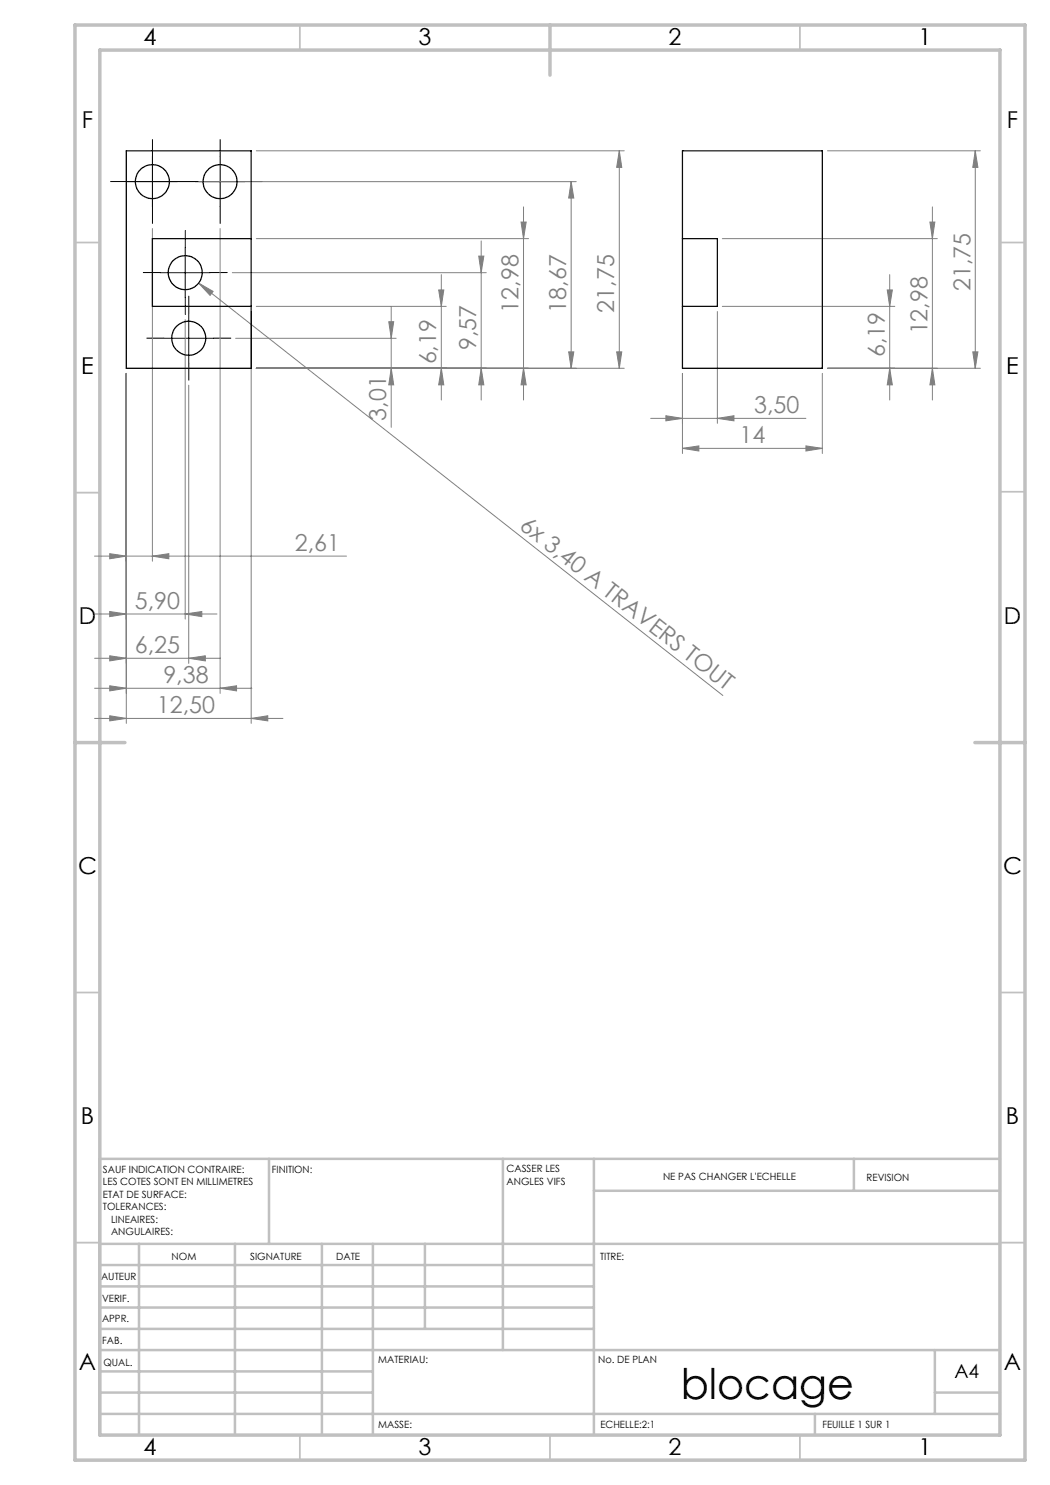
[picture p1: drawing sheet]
<svg xmlns="http://www.w3.org/2000/svg" width="210mm" height="297mm" viewBox="0 0 210 297" stroke-linecap="round" stroke-linejoin="round" font-family="sans-serif">
<g fill="none" stroke="#808080" stroke-width=".2">
<path d="M39.9 36.3h75.4M51.3 30.2h73.5M114.2 36.3l.6 3.3h-1.1zM114.2 36.3v37.4M123.9 30.2l.5 3.3h-1.1zM123.9 30.2v43.5M165.5 30.2h30.6M195.1 30.2v43.5M195.1 30.2l.5 3.3h-1zM30.5 45.7v66.6M39.7 56.6l2.9 1.7-.6 .8zM39.7 56.6l104.9 82.5"/>
<path d="M44 45.7v93M46.5 54.5h50.8M51.3 47.7h54.4M87.7 58h1.1l-.5 3.3zM88.3 54.9v25.1M95.7 51.2h1.1l-.6 3.3zM96.2 48.2v31.8M104.2 44.4h1l-.5 3.3zM104.7 41.4v38.6M144.5 47.7h43M177.4 58h1.1l-.6 3.3zM177.9 54.9v25.1"/>
<path d="M186 44.4h1l-.5 3.3zM186.5 41.4v38.6M25.3 74.7v70M37 63.9v59.9M37.7 77v55.7M47.1 67.7h32.1M50.2 62.3v82.4M51.3 73.7h73.5M51.3 61.3h38M77.8 64.3h.9l-.5 3.4zM78.2 73.7l.5 3.3h-.9zM78.2 61.3v24.2"/>
<path d="M88.3 73.7l.5 3.3h-1.1zM96.2 73.7l.6 3.3h-1.1zM104.7 73.7l.5 3.3h-1zM113.7 70.4h1.1l-.6 3.3zM123.3 70.4h1.1l-.5 3.3zM136.5 74.7v16M143.5 62.3v22.4M144.5 61.3h34.5M164.5 74.7v16M165.5 73.7h30.6M177.9 73.7l.6 3.3h-1.1zM186.5 73.7l.5 3.3h-1z"/>
<path d="M194.6 70.4h1l-.5 3.3zM130.1 83.7h31.1M133.2 83.1l3.3 .6-3.3 .5zM136.5 89.7l3.3-.5v1zM136.5 89.7h28M143.5 83.7l3.3-.6v1.1zM161.2 89.2l3.3 .5-3.3 .5zM18.9 111.2h50.4M21.9 110.7l3.4 .5-3.4 .6zM30.5 111.2l3.3-.5v1.1zM18.9 122.8h24.5M18.9 131.7h25.2"/>
<path d="M18.9 137.7h31.5M21.9 122.3l3.4 .5-3.4 .5zM21.9 131.2l3.4 .5-3.4 .5zM21.9 137.2l3.4 .5-3.4 .5zM37 122.8l3.4-.5v1zM37.7 131.7l3.4-.5v1zM44 137.7l3.3-.5v1zM18.9 143.7h37.7M21.9 143.2l3.4 .5-3.4 .5zM50.2 143.7l3.4-.5v1z"/>
</g>
<g fill="none" stroke="#000" stroke-width=".2" stroke-dasharray="30.5 1.3 1.3 1.3">
<path d="M25.5 36.3h-3.4M30.5 31.3v-3.4M35.5 36.3h3.4M39 36.3h-3.4M44 31.3v-3.4M49 36.3h3.4M30.5 41.3v3.4M32.1 54.5h-3.4M37.1 49.5v-3.4M37.1 59.5v3.4M42.1 54.5h3.4M44 41.3v3.4"/>
<path d="M32.8 67.6h-3.4M37.8 62.6v-3.4M37.8 72.6v3.4M42.8 67.6h3.4"/>
</g>
<path d="M25.5 36.3h10M30.5 31.3v10M39 36.3h10M44 31.3v10M32 54.5h10.1M37 49.5v10M32.7 67.7h10.1M37.7 62.6v10" fill="none" stroke="#000" stroke-width=".2"/>
<g fill="none" stroke="#c0c0c0" stroke-width=".35">
<path d="M60 5v5M160 5v5M15 48.5h5M200 48.5h5M15 98.5h5M200 98.4h5M15 198.5h5M200 198.5h5M15 248.5h5M200 248.5h5M60 287v5M110 287v5"/>
<path d="M160 287v5"/>
</g>
<g fill="none" stroke="#c0c0c0" stroke-width=".5">
<path d="M53.8 231.8v17M100.6 231.8v38.2M118.8 231.8v55.2M118.8 238.2h81.2M170.8 231.8v6.4M200 231.8h-180v55.2M20 248.8h180M20 257.3h98.8M20 253h98.8M27.8 248.8v38.2M47 248.8v38.2M64.4 248.8v38.2"/>
<path d="M74.6 248.8v38.2M85 248.8v17M20 265.8h98.8M20 261.5h98.8M20 278.5h54.6M20 274.3h54.6M20 270h180M187 278.5h13M187 270v12.8M20 282.8h180M163 282.8v4.2"/>
</g>
<path d="M15 5h190v287h-190zM20 10h180v277h-180zM110 5v10M15 148.5h10M195 148.5h10" fill="none" stroke="#c0c0c0" stroke-width=".7"/>
<g fill="#808080">
<path d="M39.7 56.6l2.9 1.7-.6 .8z"/>
<path d="M21.9 110.7l3.4 .5-3.4 .6zM30.5 111.2l3.3-.5v1.1zM21.9 122.3l3.4 .5-3.4 .5zM37 122.8l3.4-.5v1zM21.9 131.2l3.4 .5-3.4 .5zM37.7 131.7l3.4-.5v1zM21.9 137.2l3.4 .5-3.4 .5zM44 137.7l3.3-.5v1zM21.9 143.2l3.4 .5-3.4 .5zM50.2 143.7l3.4-.5v1zM133.2 83.1l3.3 .6-3.3 .5zM143.5 83.7l3.3-.6v1.1zM136.5 89.7l3.3-.5v1zM161.2 89.2l3.3 .5-3.3 .5z"/>
<path d="M78.2 73.7l.5 3.3h-.9zM77.8 64.3h.9l-.5 3.4zM88.3 73.7l.5 3.3h-1.1zM87.7 58h1.1l-.5 3.3zM96.2 73.7l.6 3.3h-1.1zM95.7 51.2h1.1l-.6 3.3zM104.7 73.7l.5 3.3h-1zM104.2 44.4h1l-.5 3.3zM113.7 70.4h1.1l-.6 3.3zM114.2 36.3l.6 3.3h-1.1zM123.3 70.4h1.1l-.5 3.3zM123.9 30.2l.5 3.3h-1.1zM177.9 73.7l.6 3.3h-1.1zM177.4 58h1.1l-.6 3.3zM186.5 73.7l.5 3.3h-1zM186 44.4h1l-.5 3.3zM194.6 70.4h1l-.5 3.3zM195.1 30.2l.5 3.3h-1z"/>
</g>
<g fill="none" stroke="#000" stroke-width=".25">
<path d="M25.3 30.2h24.9v43.5h-24.9zM136.5 30.2h28v43.5h-28zM50.2 47.7h-19.7v13.6h19.7M136.5 47.7h7v13.6h-7"/>
<circle cx="30.5" cy="36.3" r="3.4"/>
<circle cx="44" cy="36.3" r="3.4"/>
<circle cx="37" cy="54.5" r="3.4"/>
<circle cx="37.7" cy="67.6" r="3.4"/>
</g>
<text font-size="8.5" x="136.1" y="279.7">blocage</text>
<g font-size="4.7">
<text x="28.7" y="9">4</text>
<text x="83.7" y="9">3</text>
<text x="133.7" y="9">2</text>
<text x="183.7" y="9">1</text>
<text x="16.4" y="25.5">F</text>
<text x="201.4" y="25.5">F</text>
<text x="16.2" y="74.7">E</text>
<text x="201.2" y="74.7">E</text>
<text x="15.8" y="124.7">D</text>
<text x="200.8" y="124.7">D</text>
<text x="15.6" y="174.7">C</text>
<text x="200.6" y="174.7">C</text>
<text x="16.2" y="224.7">B</text>
<text x="201.2" y="224.7">B</text>
<text x="15.8" y="274">A</text>
<text x="200.8" y="274">A</text>
<text x="28.7" y="291">4</text>
<text x="83.7" y="291">3</text>
<text x="133.7" y="291">2</text>
<text x="183.7" y="291">1</text>
</g>
<g font-size="4.7" fill="#808080">
<text x="194.1" y="58.2" transform="rotate(-90 194.1 58.2)">21,75</text>
<text x="103.7" y="62.5" transform="rotate(-90 103.7 62.5)">12,98</text>
<text x="113.2" y="62.5" transform="rotate(-90 113.2 62.5)">18,67</text>
<text x="122.9" y="62.5" transform="rotate(-90 122.9 62.5)">21,75</text>
<text x="95.2" y="70.1" transform="rotate(-90 95.2 70.1)">9,57</text>
<text x="177" y="71.5" transform="rotate(-90 177 71.5)">6,19</text>
<text x="185.5" y="66.9" transform="rotate(-90 185.5 66.9)">12,98</text>
<text x="87.3" y="72.9" transform="rotate(-90 87.3 72.9)">6,19</text>
<text x="150.8" y="82.6">3,50</text>
<text x="77.2" y="84.2" transform="rotate(-90 77.2 84.2)">3,01</text>
<text x="147.9" y="88.7">14</text>
<text x="103.7" y="105.7" transform="rotate(38 103.7 105.7)">6x 3,40 A TRAVERS TOUT</text>
<text x="59" y="110.2">2,61</text>
<text x="26.9" y="121.8">5,90</text>
<text x="26.9" y="130.6">6,25</text>
<text x="32.7" y="136.6">9,38</text>
<text x="31.4" y="142.6">12,50</text>
</g>
<text font-size="3.9" x="190.9" y="275.5">A4</text>
<g font-size="2">
<text x="20.6" y="234.6">SAUF INDICATION CONTRAIRE:</text>
<text x="20.6" y="237.1">LES COTES SONT EN MILLIMETRES</text>
<text x="20.6" y="239.6">ETAT DE SURFACE:</text>
<text x="54.4" y="234.6">FINITION:</text>
<text x="101.3" y="234.5">CASSER LES</text>
<text x="101.3" y="237">ANGLES VIFS</text>
<text x="132.6" y="236">NE PAS CHANGER L'ECHELLE</text>
<text x="173.3" y="236.2">REVISION</text>
<text x="20.6" y="242.1">TOLERANCES:</text>
<text x="22.2" y="244.6">LINEAIRES:</text>
<text x="22.2" y="247.1">ANGULAIRES:</text>
<text x="34.3" y="252">NOM</text>
<text x="50" y="251.9">SIGNATURE</text>
<text x="67.2" y="251.9">DATE</text>
<text x="120" y="251.9">TITRE:</text>
<text x="20.2" y="256.1">AUTEUR</text>
<text x="20.4" y="260.3">VERIF.</text>
<text x="20.4" y="264.4">APPR.</text>
<text x="20.5" y="268.8">FAB.</text>
<text x="20.7" y="273.1">QUAL.</text>
<text x="75.7" y="272.5">MATERIAU:</text>
<text x="119.6" y="272.5">No. DE PLAN</text>
<text x="75.6" y="285.5">MASSE:</text>
<text x="120.1" y="285.6">ECHELLE:2:1</text>
<text x="164.5" y="285.6">FEUILLE 1 SUR 1</text>
</g>
</svg>
